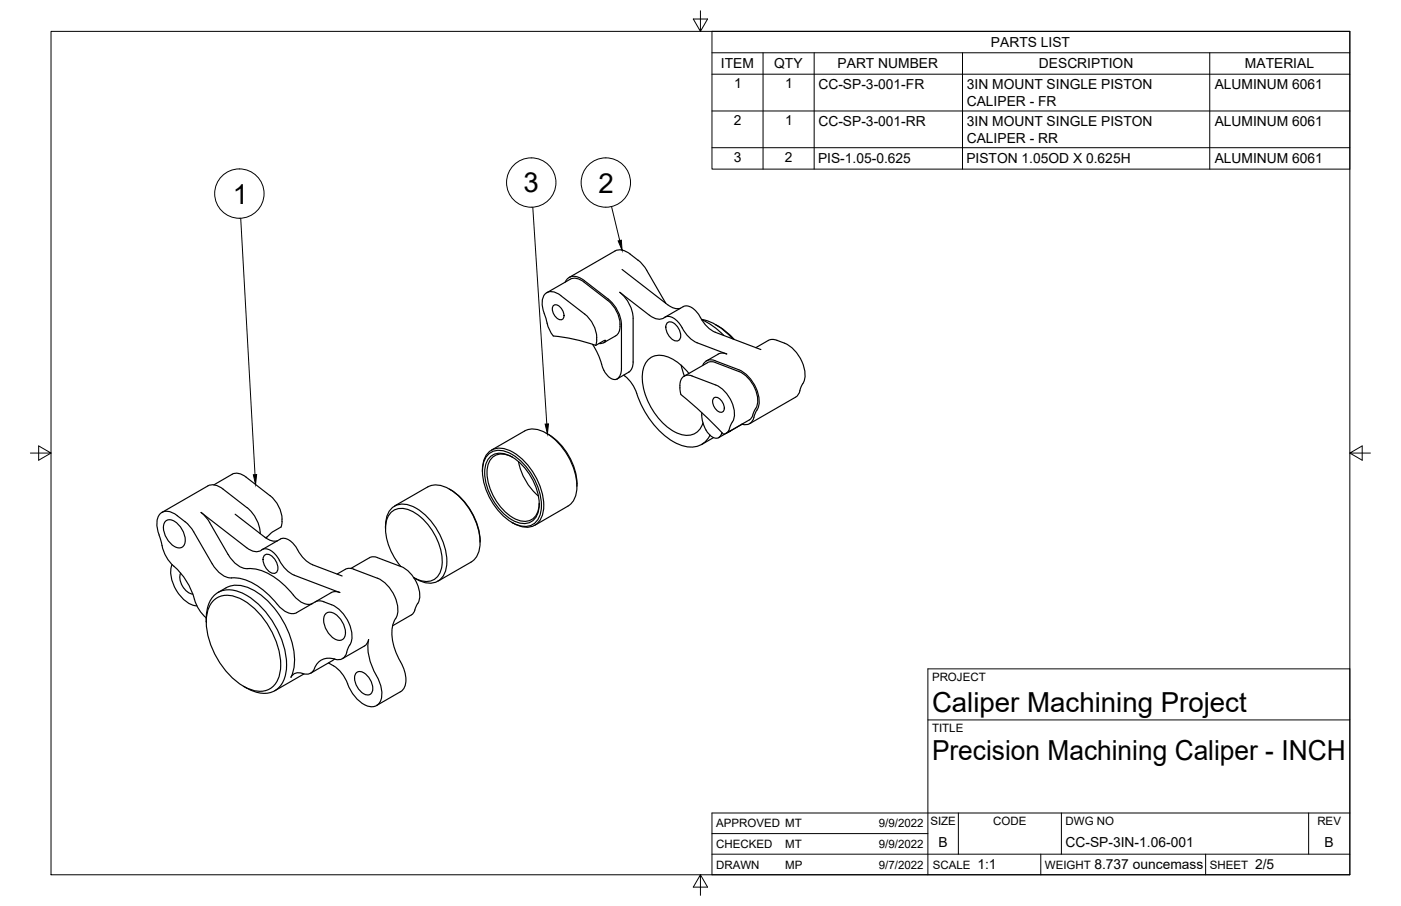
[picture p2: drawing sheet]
<svg xmlns="http://www.w3.org/2000/svg" width="432mm" height="279mm" viewBox="0 0 432 279" stroke-linecap="round" stroke-linejoin="round" font-family="sans-serif">
<!-- layer: Visible -->
<g fill="none" stroke="#000" stroke-width=".36">
<path d="M189.5 77.4l-14.1 8.2M189.6 77.4a4.2 4.2 0 0 1 4.7 1M194.3 78.4l2.4 1.9M170.5 94.3a1.59 1.59 0 0 1 2.4 .7l.7 1.1a1.46 1.46 0 0 1 .2 1.6 1.46 1.46 0 0 1-1.3 .9 3.5 3.5 0 0 1-2-4.3zM172.9 91.2a3.4 3.4 0 0 0-5.3 0 8.9 8.9 0 0 0 .6 7l.2 .5a10.8 10.8 0 0 0 2.1 4.9l6.5 1 6.6 1.9M172.9 91.2l7.3 5.6a9.3 9.3 0 0 1 3.4 9.7l2.5-1.4 .6-.1-.6 .7-1.5 .2M180 87l7.3 5.7M180.1 87l-2.1-1.1a2.91 2.91 0 0 0-2.3 .2l-7.2 4.2M180.1 86.6a4.2 4.2 0 0 0-5.1-.8l-.8 1.2M180.1 86.6l7.3 5.6M187.4 92.7a8.9 8.9 0 0 1 3.1 10.2l-.7 .7-3.7 2.1M187.4 92.2a11.1 11.1 0 0 1 4.1 8v13.5a2.91 2.91 0 0 1-2 3.4 5.9 5.9 0 0 1-4.1-4.8"/>
<path d="M191.7 83.1l14.1 10.9M196.7 80.2l2.3 2.6 6.2 10.7M205 97.8l5.6-3.2a4 4 0 0 1 4.6 2.2l.7 1.1M205.7 99.5a2.82 2.82 0 0 1 3.6 2.1l.3 .6a1.92 1.92 0 0 1-1.1 3 4.4 4.4 0 0 1-3.1-5.4zM205.8 94l1.8 1 1.1 .2 1-.1M215.9 97.9a9.6 9.6 0 0 0 4.6 4.6l14 5.3M216.2 98.5a16.9 16.9 0 0 1 9.6 6M216.3 98.6a21.8 21.8 0 0 1 6.8 4.9M182.6 106.2a21.2 21.2 0 0 1 2.8 6.1M192.3 115.7a12.2 12.2 0 0 1 4.4 7 26.2 26.2 0 0 0 12 14.1 7.2 7.2 0 0 0 9.5-1.6l.6-1M193.7 114.8l-3.5 2.1M209.9 112.6l1 3.4"/>
<path d="M212.3 115.2a12.6 12.6 0 0 0-9.4-5.6 5.2 5.2 0 0 0-4.8 4.8 20.4 20.4 0 0 0 7.1 16.9 9 9 0 0 0 8.6 2.6 5.1 5.1 0 0 0 2.9-3.5M214.8 105.7l9.2 3.5-1.5-.3-1.2 .3M214.9 105.7a11.5 11.5 0 0 1-5.3-5.7 4.3 4.3 0 0 0-4.5-2.3 3.7 3.7 0 0 1-4.9-.5l-9.2-7.1a11.1 11.1 0 0 1 4.1 8v13.5a3.4 3.4 0 0 1-1.3 3.2M216.6 112.7a2.64 2.64 0 0 1 3.8-1.4l7.3 2.7a11.2 11.2 0 0 1 6.1 11.3l-1.3 2.9a2.81 2.81 0 0 1-3.8 2.6M218 111.9l-7.1 4.1M218 111.8l.9-.3 1 .1 7.9 3a10.3 10.3 0 0 1 5.6 10.2l-.9 1.9a4.6 4.6 0 0 1-1.5 2.8M220.5 100.1a20.1 20.1 0 0 1 5.8 4.6M221.3 109.2l-3.6 2.1M233 107.2l4.2-2.4 1.3-.1 .9 .2a11.4 11.4 0 0 1 8.4 8.3 6.5 6.5 0 0 1-.9 6.1l-.5 1.7-.8 1.2-14.6 8.5M151.4 138.8l10.3-5.9a7.7 7.7 0 0 1 8.3 1.8 20.4 20.4 0 0 1 7.7 17.1 6 6 0 0 1-2.6 4.3l-10.3 5.9M168.4 133.6l.7 .4M169.1 134a19.3 19.3 0 0 1 8.7 15.1"/>
<path d="M216.3 127.3a8.3 8.3 0 0 0 3.9 7.8 1.77 1.77 0 0 0 2.2-1.4M219.9 122.9a1.59 1.59 0 0 1 2.4 .7l.7 1.1a1.46 1.46 0 0 1 .2 1.5 1.46 1.46 0 0 1-1.3 .9 3.5 3.5 0 0 1-2-4.2zM219.9 135l-3.6 2.1M222.5 133.4l-.1 .3M222.9 133.9l-4.9-5-6.1-5.5a4.1 4.1 0 0 1-2.3-4.5 2.63 2.63 0 0 1 .9-2.7 2.63 2.63 0 0 1 2.8-.2l7.3 2.7a10.3 10.3 0 0 1 5.6 10.2l-.9 1.9a3.8 3.8 0 0 1-1.9 3l-.5 .1M225.1 132.9l-.6 .3M228.7 130.8h.1M228.7 130.8l-7.2 4.2M230.9 129.5l-7.1 4.1M49.9 158l14.2-8.2a4.2 4.2 0 0 1 4.7 1l7.3 5.7a10.8 10.8 0 0 1 4.1 8M65.9 149.5l5.6-3.3a3.9 3.9 0 0 1 4.4 1l7.3 5.6M72.5 158.6l9.7 7.5 1.8 .7h1.6"/>
<path d="M83.2 152.8a9.3 9.3 0 0 1 3.4 9.7l-2.6 1.5-2.1 1.9M121.6 156.1l10.2-5.9a7.7 7.7 0 0 1 8.4 1.8 20.4 20.4 0 0 1 7.6 17 6 6 0 0 1-2.6 4.3M138.5 150.8a19.9 19.9 0 0 1 9.5 16.4M148.7 145.4a6.8 6.8 0 0 1 3.2-6.8 8.4 8.4 0 0 1 8.4 2.4 20.7 20.7 0 0 1 7.2 16.2 5.4 5.4 0 0 1-8.2 4.7l-1.5-.8M150.3 140.3a5.8 5.8 0 0 1 7.5-.2 19.7 19.7 0 0 1 9 17 5.2 5.2 0 0 1-7.9 4.6 19.4 19.4 0 0 1-10.1-17.6 6.6 6.6 0 0 1 1.5-3.8zM151.1 140.8a5.3 5.3 0 0 1 6.7 .1 18.1 18.1 0 0 1 8.3 15.8 4.8 4.8 0 0 1-7.2 4.2 17.9 17.9 0 0 1-9.4-16.4 5.8 5.8 0 0 1 1.6-3.7zM158 141a4.8 4.8 0 0 0-7.3 1.6 14.1 14.1 0 0 0 2.8 12.8 12.2 12.2 0 0 0 7.7 5.4 4.4 4.4 0 0 0 4.9-4.4l.1-1.2M159.8 142.4a18.7 18.7 0 0 0 6.1 10.6M177.8 149.1v.9M49 165l.3 .8a18.5 18.5 0 0 0 2.6 7l.6 .7a22.8 22.8 0 0 1 7.4 11.3M49 165a6.7 6.7 0 0 1 .3-6.5 3.9 3.9 0 0 1 5.3 .5l2.9 2.2 1.5 1.8 6.4 10.9a7.1 7.1 0 0 0 7 4.3 19.4 19.4 0 0 1 13.1 8.2M50.9 160.8a2.42 2.42 0 0 1 3.4 .3 6.7 6.7 0 0 1 2.5 6.8 1.99 1.99 0 0 1-3.1 .6 6.9 6.9 0 0 1-3.1-7.2z"/>
<path d="M53 174.1a10.9 10.9 0 0 0 4 11.1l2.2 1.4 1.5 .2M55.7 176.7a5.3 5.3 0 0 0 3.7 6.5M64.6 161.2l5.7 9.8M64.6 161.1l-1.4-1.9-1.2-1.2 14 10.9M70.3 171a7.1 7.1 0 0 0 7 4.3 19.3 19.3 0 0 1 13.1 8.2 5.8 5.8 0 0 0 5.4 2.8l.6-.2M76 168.9a4 4 0 0 0 5.4 .4 5.4 5.4 0 0 1 4.7 3.5M81.6 171.2a2.82 2.82 0 0 1 3.6 2.1l.2 .6a1.92 1.92 0 0 1-1 2.9 4.4 4.4 0 0 1-3.1-5.3zM86.1 172.8a9.6 9.6 0 0 0 4.6 4.6l14 5.3M86.4 166.2l-5.6 3.3M86.4 166.2a4 4 0 0 1 4.7 2.3 11.4 11.4 0 0 0 5.2 5.6l9.2 3.5M103.9 177l2.9-1.6 1.3-.1 8.2 3a11.1 11.1 0 0 1 6.2 11.3l-.6 1.1M116.3 172l7.3 2.7"/>
<path d="M116.3 171.9l-1.1-.2-.9 .1-6.2 3.5M118.8 163a7 7 0 0 1 3.2-7.1 8.4 8.4 0 0 1 8.4 2.4 20.7 20.7 0 0 1 7.3 16.1 5.4 5.4 0 0 1-8.2 4.8l-1.2-.6M123.5 174.7a17.4 17.4 0 0 1-4.4-14 4.9 4.9 0 0 1 7.4-3.3 18.6 18.6 0 0 1 9.7 16.9 5 5 0 0 1-7.6 4.4l-1.1-.6 .8 .5M123.6 174.7a10.3 10.3 0 0 1 5.7 10.2l-1.5 3.2M145.2 173.3l-10.2 5.9M59.9 184.8a11.6 11.6 0 0 0 3.7 5.8M63.6 191.8a9.8 9.8 0 0 1 3.2-8.8 8.4 8.4 0 0 1 9.2 .6 26.9 26.9 0 0 1 12.3 22.9 7.2 7.2 0 0 1-6.1 7.3 11.9 11.9 0 0 1-7.2-2.2M66.1 184.9a7.5 7.5 0 0 1 8.9 .2 24.9 24.9 0 0 1 11.4 21.4 6.5 6.5 0 0 1-6.3 6.7 15.4 15.4 0 0 1-10.8-6.7 22.9 22.9 0 0 1-5.4-17.6 7.3 7.3 0 0 1 2.2-4zM67.2 182.7a9 9 0 0 1 11.3-.5 27.2 27.2 0 0 1 12.3 22.1 11.5 11.5 0 0 1-1.1 4.6 3 3 0 0 1 4.2-1 2.52 2.52 0 0 0 3-1.7 5 5 0 0 1 7.1-2.8 2.62 2.62 0 0 0 2.9-2.3M99.8 185.6l-1.4-.3-1.3 .3M99.8 185.6a11.4 11.4 0 0 1 8.4 8.3l.3 1.6v1.6l-.7 1.8M100.3 189.3a2.42 2.42 0 0 1 3.4 .4 6.7 6.7 0 0 1 2.5 6.8 1.99 1.99 0 0 1-3.1 .5 6.9 6.9 0 0 1-3.1-7.2z"/>
<path d="M104.7 182.7l-.9-.2-1.4 .1-11 6.3a4.6 4.6 0 0 1-5.2-1.8l-.7-.7M107.8 198.9l-.9 2.2M112.3 199.2l-6.8 3.9M113.6 197.2a17.4 17.4 0 0 0 2.9 12.1 7.3 7.3 0 0 1 .1 7.9 4.2 4.2 0 0 1-5.6-.8 15.3 15.3 0 0 1-4.5-7.1 10.7 10.7 0 0 0-5.3-4.9M113.6 197.3l-.6 1.3-.7 .6M121.9 190.7a12.1 12.1 0 0 0 .3 10.9 19.8 19.8 0 0 1 2.9 7.4 4.3 4.3 0 0 1-1.6 4.3l-7.4 4.3M126.8 189.6l-5.8 3.4M127.8 188.1l-.5 1.1-.5 .4M93.7 207.8l-9 5.2M103.1 203.2l-7.3 4.4M109.9 207.4a2.52 2.52 0 0 1 3.3 .9 5.2 5.2 0 0 1 1.4 5.3 1.93 1.93 0 0 1-3.1 0 5.5 5.5 0 0 1-1.9-5.8z"/>
</g>
<!-- layer: Border -->
<path d="M15.7 9.7h400.3v260.1h-400.3zM215.9 3.3v6.4l-2.2-3.8h4.4l-2.2 3.8M9.4 139.7h6.3l-3.8-2.2v4.4l3.8-2.2M416 139.7l3.8 2.2v-4.4l-3.8 2.2h6.4M215.9 269.8l2.2 3.8h-4.4l2.2-3.8v6.3" fill="none" stroke="#000" stroke-width=".31"/>
<!-- layer: Parts Lists -->
<path d="M219.4 9.7h196.6v42.5h-196.6zM219.4 16.3h196.6M235.2 16.3v35.9M250.9 16.3v35.9M296.7 16.3v35.9M372.9 16.3v35.9M219.4 22.9h196.6M219.4 34.2h196.6M219.4 45.6h196.6" fill="none" stroke="#000" stroke-width=".31"/>
<!-- layer: Balloons -->
<g fill="none" stroke="#000" stroke-width=".31">
<path d="M74.2 67.3l4.4 79.1M164.2 63.9l4.3 66.9M188.5 63.7l2.5 10.5"/>
<circle cx="73.8" cy="59.7" r="7.6"/>
<circle cx="163.7" cy="56.3" r="7.6"/>
<circle cx="186.7" cy="56.3" r="7.6"/>
</g>
<path d="M190.5 74.3l1-.2 .2 3.1zM168 130.8l1-.1-.3 3.1zM78.1 146.4l1-.1-.3 3.1z" fill="#000" stroke="#000" stroke-width=".31"/>
<!-- layer: Titleblock -->
<path d="M286 222h130M219.4 257.1h66.6M295.4 250.7v12.7M327.1 250.7v12.7M403.3 250.7v12.7M416 250.7h-196.6v19.1h196.6v-63.5h-130v63.5M219.4 263.4h196.6M320.8 263.4v6.4M371.6 263.4v6.4" fill="none" stroke="#000" stroke-width=".31"/>
<g font-size="8.5">
<text x="161.4" y="59.3">3</text>
<text x="184.4" y="59.4">2</text>
<text x="71.7" y="62.8">1</text>
<text x="287.3" y="219.5">Caliper Machining Project</text>
<text x="287.3" y="234.5">Precision Machining Caliper - INCH</text>
</g>
<g font-size="4.3">
<text x="305.4" y="14.5">PARTS LIST</text>
<text x="222.2" y="21.1">ITEM</text>
<text x="238.6" y="21">QTY</text>
<text x="258.1" y="21.1">PART NUMBER</text>
<text x="320.2" y="21.1">DESCRIPTION</text>
<text x="383.7" y="21.1">MATERIAL</text>
<text x="226.3" y="27.2">1</text>
<text x="242" y="27.2">1</text>
<text x="252.2" y="27.5">CC-SP-3-001-FR</text>
<text x="298" y="27.5">3IN MOUNT SINGLE PISTON</text>
<text x="374.4" y="27.5">ALUMINUM 6061</text>
<text x="298" y="32.6">CALIPER - FR</text>
<text x="226.2" y="38.5">2</text>
<text x="242" y="38.5">1</text>
<text x="252.2" y="38.8">CC-SP-3-001-RR</text>
<text x="298" y="38.8">3IN MOUNT SINGLE PISTON</text>
<text x="374.4" y="38.8">ALUMINUM 6061</text>
<text x="298" y="44">CALIPER - RR</text>
<text x="226.1" y="49.9">3</text>
<text x="241.9" y="49.9">2</text>
<text x="252.1" y="50.2">PIS-1.05-0.625</text>
<text x="297.8" y="50.2">PISTON 1.05OD X 0.625H</text>
<text x="374.4" y="50.1">ALUMINUM 6061</text>
<text x="289.3" y="261.2">B</text>
<text x="328.4" y="261.2">CC-SP-3IN-1.06-001</text>
<text x="408.2" y="261.2">B</text>
<text x="301.2" y="268.1">1:1</text>
<text x="337.3" y="268.1">8.737 ouncemass</text>
<text x="386.8" y="268.1">2/5</text>
</g>
<g font-size="3.5">
<text x="287.3" y="210.1">PROJECT</text>
<text x="287.3" y="225.8">TITLE</text>
<text x="220.7" y="255.2">APPROVED MT</text>
<text x="270.9" y="255.2">9/9/2022</text>
<text x="286.7" y="254.5">SIZE</text>
<text x="306.1" y="254.5">CODE</text>
<text x="328.4" y="254.5">DWG NO</text>
<text x="406" y="254.5">REV</text>
<text x="220.7" y="261.5">CHECKED</text>
<text x="242" y="261.5">MT</text>
<text x="270.9" y="261.5">9/9/2022</text>
<text x="220.7" y="267.9">DRAWN</text>
<text x="242" y="267.9">MP</text>
<text x="270.9" y="267.9">9/7/2022</text>
<text x="287.5" y="267.9">SCALE</text>
<text x="322.1" y="267.9">WEIGHT</text>
<text x="372.9" y="267.9">SHEET</text>
</g>
</svg>
